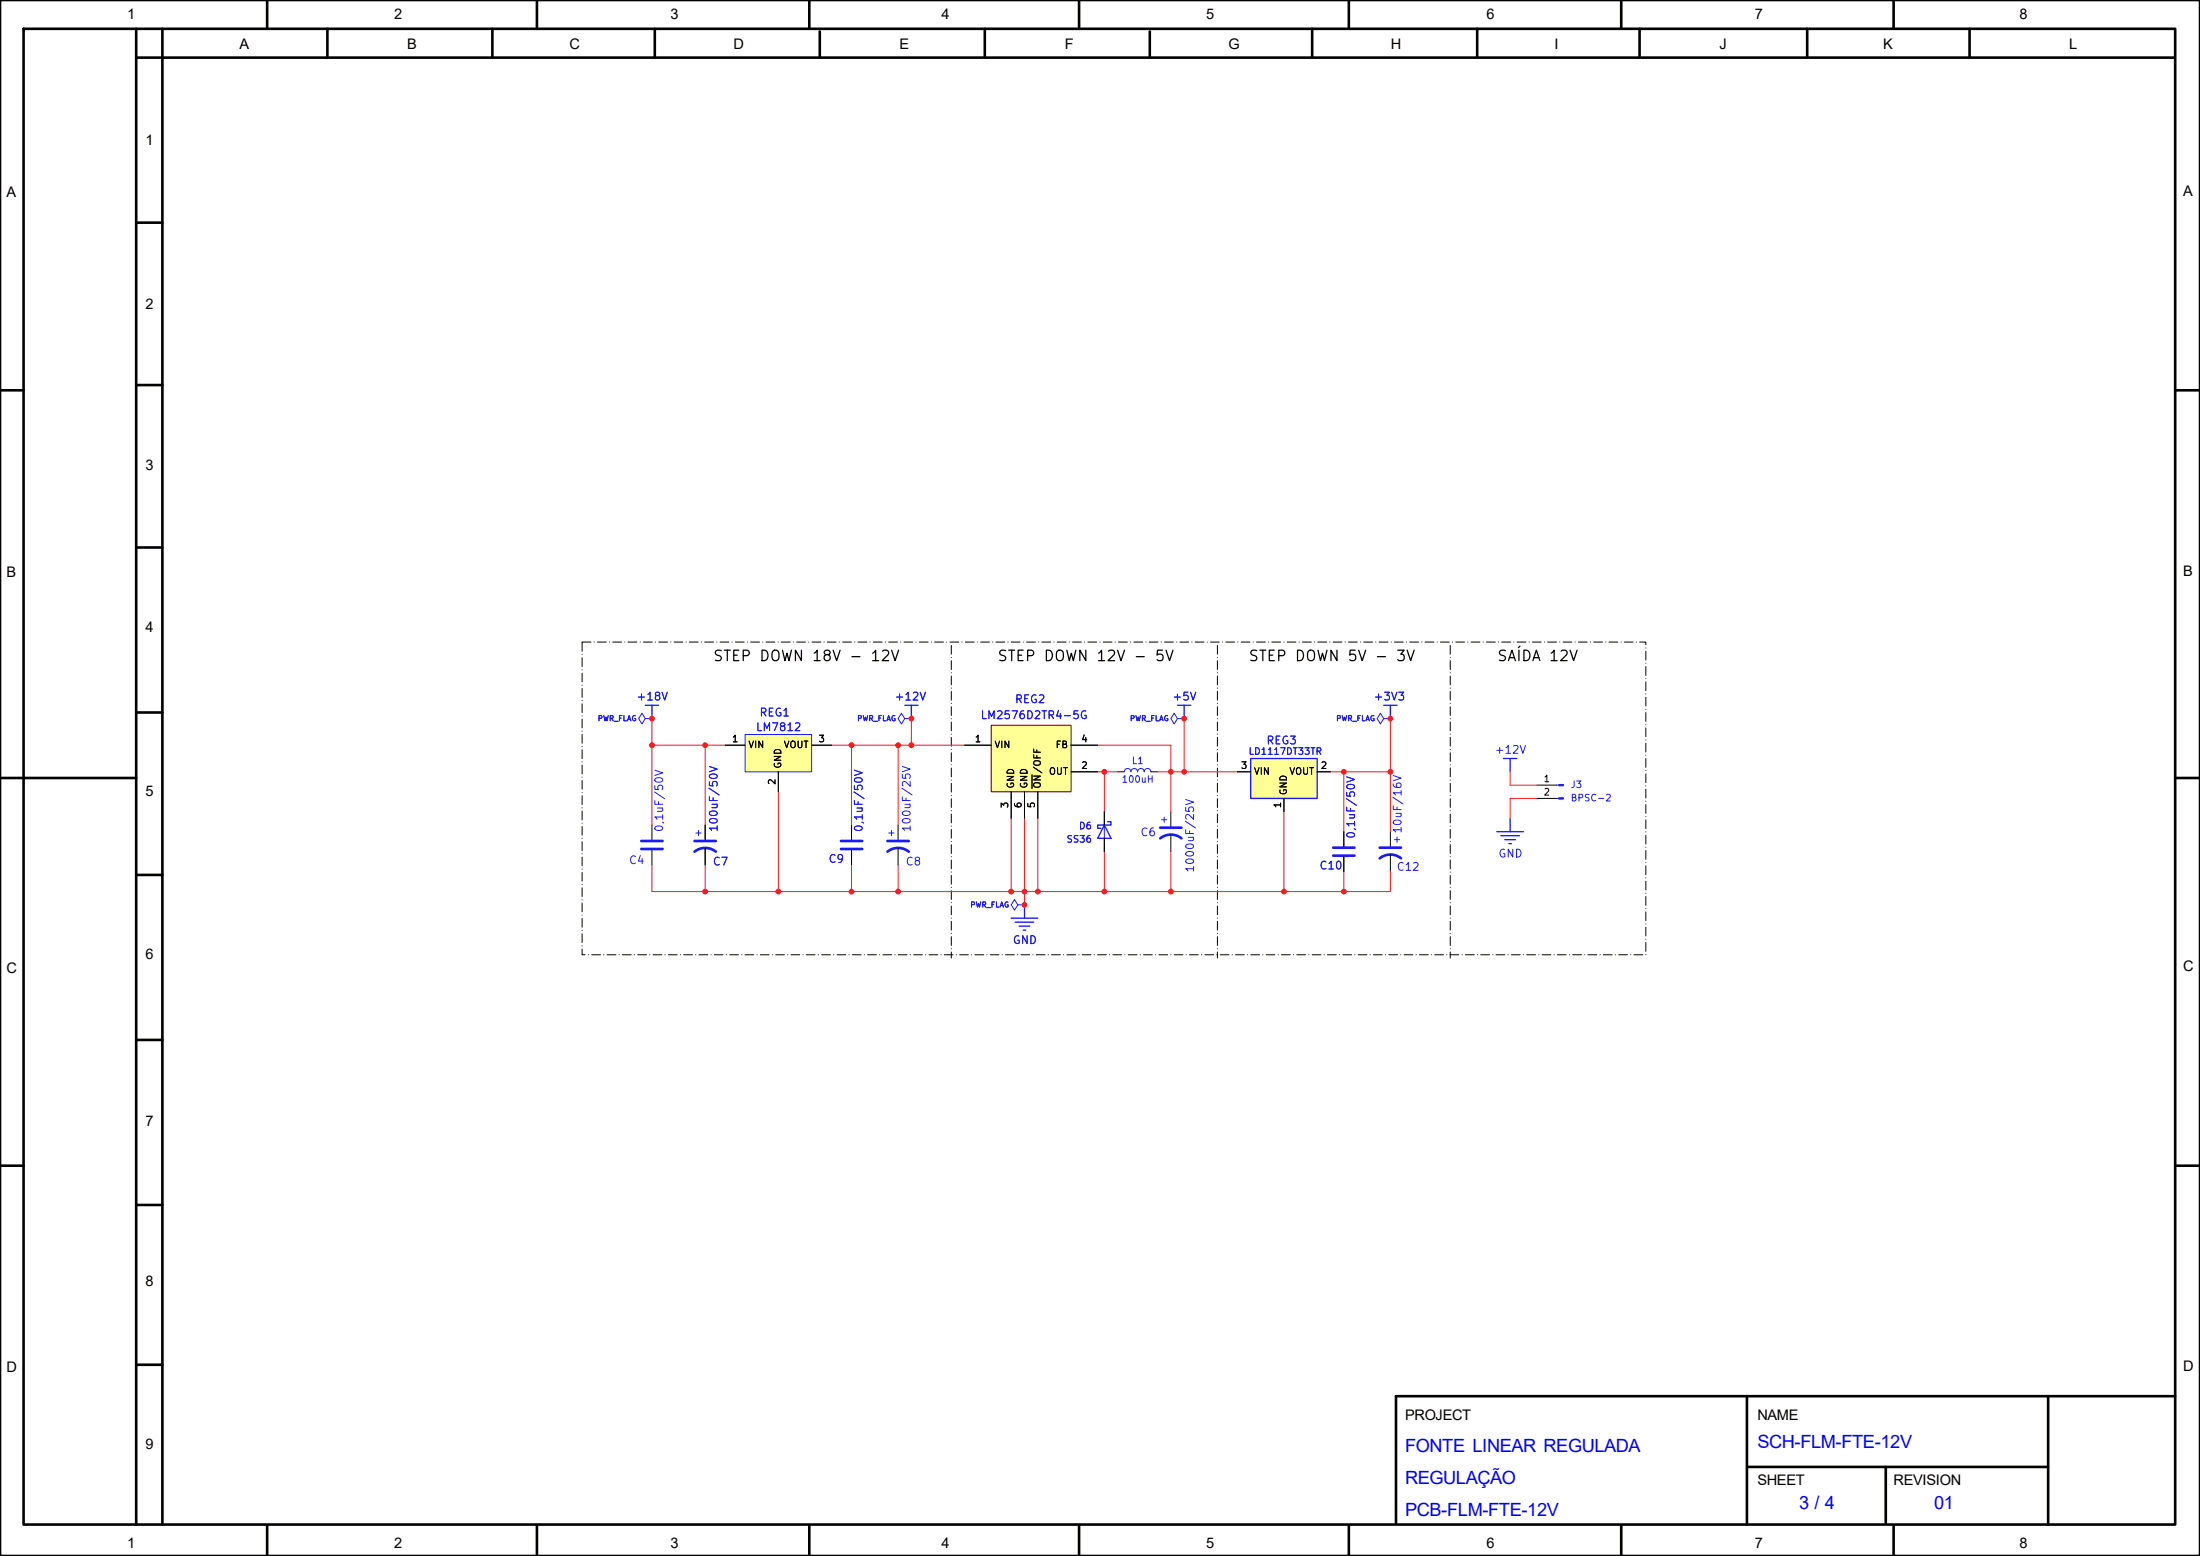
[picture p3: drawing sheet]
<svg xmlns="http://www.w3.org/2000/svg" width="420mm" height="297mm" viewBox="0 0 420 297" stroke-linecap="round" stroke-linejoin="round" font-family="sans-serif">
<g fill="none" stroke="#000" stroke-width=".5">
<path d="M0 0h420v297h-420zM4.5 5.5h410.7v285.5h-410.7zM26 5.5v285.5M26 11h389M31 5.5v285.5M51 0v5.5M62.5 5.5v5.5M94 5.5v5.5M102.5 0v5.5M125 5.5v5.5M154.5 0v5.5M156.5 6v5"/>
<path d="M188 5.5v5.5M206 0v5.5M219.5 6v5M250.5 5.5v5.5M257.5 0v5.5M282 5.5v5.5M309.5 0v5.5M313 5.5v5.5M345 5.5v5.5M361.5 0v5.5M376 5.5v5.5M26 42.5h5"/>
<path d="M0 74.5h4.5M26 73.5h5M415.2 74.5h4.8M26 104.5h5M26 136h5M0 148.5h26M415.2 148.5h4.8M26 167h5M26 198.5h5M0 222.5h4.5M26 230h5M415.5 222.5h4.5"/>
<path d="M26 260.5h5M333.5 266.5v24.5M333.5 280h57.5M360 280v10.7M391 266.5v24.5M415.2 266.5h-148.7v24.2M51 291.3v5.5M102.5 291.3v5.5M154.5 291.3v5.5M206 291.3v5.5M257.5 291.3v5.5M309.5 291.3v5.5"/>
<path d="M361.5 291.3v5.5"/>
</g>
<path d="M221.5 158h4.1M221.5 160a3.3 3.3 0 0 1 4.1 0M254.5 161.8h4.1M254.5 163.3h4.1M263.4 163.8a3.3 3.3 0 0 1 4.1 0M263.4 161.8h4.1" fill="none" stroke="#1919ff" stroke-width=".51"/>
<path d="M265.4 137.2h.1M213.4 147.3h1.2M219.7 147.3h1.3M223.5 154.9v2.8M223.5 159.3v3.3M256.5 158.8v2.7M265.4 158.8v2.7M256.5 163.6v2.8M265.4 163.1v3.3" fill="none" stroke="#000" stroke-width=".19"/>
<path d="M264.2 137.2l-.7-1.1-.6 1.1 .6 1 .7-1h1.2M214.6 147.3a.64 .64 0 0 1 .7-.6 .64 .64 0 0 1 .6 .6 .64 .64 0 0 1 .6-.6 .64 .64 0 0 1 .7 .6 .64 .64 0 0 1 .6-.6 .64 .64 0 0 1 .6 .6 .64 .64 0 0 1 .7-.6 .64 .64 0 0 1 .6 .6M221.7 156.5h1.1M222.2 156v1M266.7 159.8v1M266.2 160.3h1" fill="none" stroke="#1919ff" stroke-width=".19"/>
<path d="M264.2 134.6h2.5M265.4 134.6v2.6M287 144.8h2.6M288.3 144.8v2.5" fill="none" stroke="#1919ff" stroke-width=".25"/>
<path d="M189.2 138.4h15.3v12.7h-15.3z" fill="#ffff96"/>
<path d="M189.2 138.4h15.3v12.7h-15.3z" fill="none" stroke="#800000" stroke-width=".19"/>
<path d="M134.6 157.5v2.8M184.1 142.2h5.1M193 151.1v5.1M195.6 151.1v5.1M197 147.9v2.6M198.1 151.1v5.1M204.5 142.2h5M204.5 147.3h5M134.6 161.8v3.3" fill="none" stroke="#000" stroke-width=".19"/>
<path d="M132.6 162.6a3.3 3.3 0 0 1 4.1 0M132.6 160.5h4.1" fill="none" stroke="#1919ff" stroke-width=".51"/>
<path d="M132.8 159h1.1M133.3 158.5v1" fill="none" stroke="#1919ff" stroke-width=".19"/>
<path d="M238.8 144.8h12.7v7.6h-12.7z" fill="#ffff96"/>
<path d="M172.7 134.6h2.6M174 134.6v2.6M238.8 144.8h12.7v7.6h-12.7zM285.7 158.8h5.1M286.5 159.5h3.6M288.3 156.2v2.6M287.3 160.3h2M288 161h.5" fill="none" stroke="#1919ff" stroke-width=".25"/>
<path d="M174 137.2h.1M236.2 147.3h2.6M245.1 152.4v2.5M251.5 147.3h2.5" fill="none" stroke="#000" stroke-width=".19"/>
<path d="M172.7 137.2l-.6-1.1-.7 1.1 .7 1 .6-1h1.3" fill="none" stroke="#1919ff" stroke-width=".19"/>
<path d="M142.2 140.2h12.7v7.1h-12.7z" fill="#ffff96"/>
<path d="M123.2 137.2l-.6-1.1-.7 1.1 .7 1 .6-1h1.3M224.8 137.2l-.6-1.1-.7 1.1 .7 1 .6-1h1.3M142.2 140.2h12.7v7.1h-12.7zM169.7 159h1M170.2 158.5v1M210.8 157.5v2.5M297.2 149.9h.4M297.2 152.4h.4M194.3 172.7l-.6-1-.7 1 .7 1 .6-1h1.3" fill="none" stroke="#1919ff" stroke-width=".19"/>
<g fill="none" stroke="#000" stroke-width=".19">
<path d="M124.5 137.2h.1M174 137.2h.1M226.1 137.2h.1M265.4 137.2h.1M124.5 157.5v2.8M134.6 157.5v2.8M138.4 142.2h3.8M148.6 147.3v3.8M154.9 142.2h3.8M162.6 157.5v2.8M171.4 157.5v2.8M184.1 142.2h5.1"/>
<path d="M193 151.1v5.1M195.6 151.1v5.1M197 147.9v2.6M198.1 151.1v5.1M204.5 142.2h5M204.5 147.3h5M210.8 154.9v2.6M236.2 147.3h2.6M245.1 152.4v2.5M251.5 147.3h2.5M256.5 158.8v2.7M293.4 149.9h3.8"/>
<path d="M293.4 152.4h3.8M124.5 162.3v2.8M134.6 161.8v3.3M162.6 162.3v2.8M171.4 161.8v3.3M195.6 172.7h.1M210.8 160v2.6M256.5 163.6v2.8"/>
</g>
<path d="M123.2 134.6h2.5M124.5 134.6v2.6M224.8 134.6h2.5M226.1 134.6v2.6M210.8 157.5l1.3 2.5h-2.6zM211.5 156.8h.6v.7h-2.6v.6h.7M193 175.3h5.1M193.8 176h3.6M194.6 176.8h2M195.3 177.5h.5M195.6 172.7v2.6" fill="none" stroke="#1919ff" stroke-width=".25"/>
<path d="M122.4 160.5h4.1M122.4 162.1h4.1M160.5 160.5h4.1M160.5 162.1h4.1M169.4 162.6a3.3 3.3 0 0 1 4.1 0M169.4 160.5h4.1" fill="none" stroke="#1919ff" stroke-width=".51"/>
<g fill="#1919ff" stroke="#1919ff" stroke-width=".19">
<path d="M297.6 149.7h.8v.3h-.8z"/>
<path d="M297.6 152.3h.8v.2h-.8z"/>
</g>
<path d="M111.1 122.6h203.1v59.6h-203.1zM181.6 123.2v59.7M232.4 123.2v59.7M276.9 123.2v59.7" fill="none" stroke="#000" stroke-width=".19" stroke-dasharray="1.7 .6 0 .6"/>
<g fill="none" stroke="#ff1919" stroke-width=".19">
<path d="M124.5 137.2v20.3M174 137.2v5M226.1 137.2v10.1M265.4 137.2v21.6M124.5 142.2h13.9M134.6 142.2v15.3M148.6 151.1v19.1M158.7 142.2h25.4M162.6 142.2v15.3M171.4 142.2v15.3M193 156.2v14M195.6 156.2v16.5"/>
<path d="M198.1 156.2v14M209.5 147.3h3.9M209.5 142.2h14v12.7M210.8 147.3v7.6M221 147.3h15.2M245.1 154.9v15.3M254 147.3h11.4M256.5 147.3v11.5M288.3 147.3v2.6h5.1M293.4 152.4h-5.1v3.8M124.5 165.1v5.1h140.9v-3.8M134.6 165.1v5.1"/>
<path d="M162.6 165.1v5.1M171.4 165.1v5.1M210.8 162.6v7.6M223.5 162.6v7.6M256.5 166.4v3.8"/>
</g>
<g fill="#ff1919" stroke="#ff1919" stroke-width=".19">
<circle cx="256.5" cy="147.3" r=".46"/>
<circle cx="265.4" cy="147.3" r=".46"/>
<circle cx="265.4" cy="137.2" r=".46"/>
<circle cx="223.5" cy="147.3" r=".46"/>
<circle cx="193" cy="170.2" r=".46"/>
<circle cx="198.1" cy="170.2" r=".46"/>
<circle cx="195.6" cy="170.2" r=".46"/>
<circle cx="210.8" cy="147.3" r=".46"/>
<circle cx="210.8" cy="170.2" r=".46"/>
<circle cx="223.5" cy="170.2" r=".46"/>
<circle cx="174" cy="142.2" r=".46"/>
<circle cx="171.4" cy="142.2" r=".46"/>
<circle cx="162.6" cy="142.2" r=".46"/>
<circle cx="174" cy="137.2" r=".46"/>
<circle cx="124.5" cy="137.2" r=".46"/>
<circle cx="124.5" cy="142.2" r=".46"/>
<circle cx="134.6" cy="142.2" r=".46"/>
<circle cx="134.6" cy="170.2" r=".46"/>
<circle cx="171.4" cy="170.2" r=".46"/>
<circle cx="162.6" cy="170.2" r=".46"/>
<circle cx="148.6" cy="170.2" r=".46"/>
<circle cx="226.1" cy="137.2" r=".46"/>
<circle cx="226.1" cy="147.3" r=".46"/>
<circle cx="256.5" cy="170.2" r=".46"/>
<circle cx="195.6" cy="172.7" r=".46"/>
<circle cx="245.1" cy="170.2" r=".46"/>
</g>
<g font-size="3.5" fill="#00f">
<text x="268.2" y="277.1">FONTE LINEAR REGULADA</text>
<text x="335.5" y="276.4">SCH-FLM-FTE-12V</text>
<text x="268.2" y="283.2">REGULAÇÃO</text>
<text x="268.2" y="289.4">PCB-FLM-FTE-12V</text>
<text x="343.5" y="288.1">3 / 4</text>
<text x="369.2" y="288.1">01</text>
</g>
<g font-size="2.8">
<text x="24.3" y="3.6">1</text>
<text x="75.2" y="3.6">2</text>
<text x="128" y="3.6">3</text>
<text x="179.7" y="3.6">4</text>
<text x="230.3" y="3.6">5</text>
<text x="283.7" y="3.6">6</text>
<text x="335" y="3.6">7</text>
<text x="385.5" y="3.6">8</text>
<text x="45.7" y="9.4">A</text>
<text x="77.7" y="9.4">B</text>
<text x="108.7" y="9.4">C</text>
<text x="140" y="9.4">D</text>
<text x="171.7" y="9.4">E</text>
<text x="203.2" y="9.4">F</text>
<text x="234.5" y="9.4">G</text>
<text x="265.5" y="9.4">H</text>
<text x="296.7" y="9.4">I</text>
<text x="328.2" y="9.4">J</text>
<text x="359.5" y="9.4">K</text>
<text x="395" y="9.4">L</text>
<text x="27.8" y="27.6">1</text>
<text x="1.2" y="37.6">A</text>
<text x="416.7" y="37.4">A</text>
<text x="27.8" y="58.9">2</text>
<text x="27.8" y="89.6">3</text>
<text x="1.2" y="110.1">B</text>
<text x="416.7" y="109.9">B</text>
<text x="27.8" y="120.6">4</text>
<text x="27.8" y="151.9">5</text>
<text x="1.2" y="185.6">C</text>
<text x="27.8" y="183.1">6</text>
<text x="416.7" y="185.4">C</text>
<text x="27.8" y="214.9">7</text>
<text x="27.8" y="245.4">8</text>
<text x="1.2" y="261.9">D</text>
<text x="416.7" y="261.6">D</text>
<text x="268.2" y="271.1">PROJECT</text>
<text x="335.5" y="271.1">NAME</text>
<text x="27.8" y="276.6">9</text>
<text x="335.5" y="283.4">SHEET</text>
<text x="361.5" y="283.4">REVISION</text>
<text x="24.3" y="295.4">1</text>
<text x="75.2" y="295.4">2</text>
<text x="128" y="295.4">3</text>
<text x="179.7" y="295.4">4</text>
<text x="230.3" y="295.4">5</text>
<text x="283.7" y="295.4">6</text>
<text x="335" y="295.4">7</text>
<text x="385.5" y="295.4">8</text>
</g>
<g font-size="2">
<text x="136" y="126.7">STEP DOWN 18V - 12V</text>
<text x="190.3" y="126.7">STEP DOWN 12V - 5V</text>
<text x="238.2" y="126.7">STEP DOWN 5V - 3V</text>
<text x="285.7" y="126.7">SAÍDA 12V</text>
</g>
<g font-size="1.5" fill="#1919ff">
<text x="121.4" y="134.1">+18V</text>
<text x="144.9" y="137.1">REG1</text>
<text x="170.7" y="134.1">+12V</text>
<text x="187.1" y="137.6">LM2576D2TR4-5G</text>
<text x="193.6" y="134.6">REG2</text>
<text x="223.7" y="134.1">+5V</text>
<text x="262.1" y="134.1">+3V3</text>
<text x="144.2" y="139.9">LM7812</text>
<text x="241.6" y="142.5">REG3</text>
<text x="285.2" y="144.2">+12V</text>
<text x="127" y="159" transform="rotate(-90 127 159)">0,1uF/50V</text>
<text x="137.4" y="159" transform="rotate(-90 137.4 159)">100uF/50V</text>
<text x="165.1" y="159" transform="rotate(-90 165.1 159)">0,1uF/50V</text>
<text x="174.2" y="159" transform="rotate(-90 174.2 159)">100uF/25V</text>
<text x="217.6" y="160">C6</text>
<text x="259" y="160.2" transform="rotate(-90 259 160.2)">0,1uF/50V</text>
<text x="267.9" y="159.3" transform="rotate(-90 267.9 159.3)">10uF/16V</text>
<text x="119.9" y="165.3">C4</text>
<text x="135.9" y="165.6">C7</text>
<text x="158" y="165.1">C9</text>
<text x="172.8" y="165.6">C8</text>
<text x="228.3" y="166.7" transform="rotate(-90 228.3 166.7)">1000uF/25V</text>
<text x="251.8" y="166.3">C10</text>
<text x="266.5" y="166.6">C12</text>
<text x="285.9" y="164">GND</text>
<text x="193.2" y="180.6">GND</text>
</g>
<g font-size="1.3">
<text x="139.6" y="142">1</text>
<text x="142.7" y="143.1">VIN</text>
<text x="149.5" y="143.1">VOUT</text>
<text x="156.1" y="142">3</text>
<text x="186" y="142">1</text>
<text x="189.7" y="143.1">VIN</text>
<text x="201.4" y="143.1">FB</text>
<text x="206.3" y="142">4</text>
<text x="148.3" y="149.9" transform="rotate(-90 148.3 149.9)">2</text>
<text x="149.5" y="146.8" transform="rotate(-90 149.5 146.8)">GND</text>
<text x="200.1" y="148.2">OUT</text>
<text x="206.3" y="147.1">2</text>
<text x="236.8" y="147.1">3</text>
<text x="239.3" y="148.2">VIN</text>
<text x="246" y="148.2">VOUT</text>
<text x="252" y="147.1">2</text>
<text x="294.6" y="149.6">1</text>
<text x="192.8" y="154.4" transform="rotate(-90 192.8 154.4)">3</text>
<text x="193.9" y="150.6" transform="rotate(-90 193.9 150.6)">GND</text>
<text x="195.3" y="154.4" transform="rotate(-90 195.3 154.4)">6</text>
<text x="196.4" y="150.6" transform="rotate(-90 196.4 150.6)">GND</text>
<text x="197.9" y="154.4" transform="rotate(-90 197.9 154.4)">5</text>
<text x="199" y="150.6" transform="rotate(-90 199 150.6)">ON/OFF</text>
<text x="244.9" y="154.4" transform="rotate(-90 244.9 154.4)">1</text>
<text x="246" y="151.9" transform="rotate(-90 246 151.9)">GND</text>
<text x="294.6" y="152.1">2</text>
</g>
<g font-size="1.3" fill="#1919ff">
<text x="214" y="149.7">100uH</text>
<text x="215.9" y="146.2">L1</text>
<text x="238.2" y="144.4">LD1117DT33TR</text>
<text x="299.7" y="150.7">J3</text>
<text x="299.7" y="153.3">BPSC-2</text>
<text x="203.5" y="161.1">SS36</text>
<text x="205.8" y="158.6">D6</text>
</g>
<g font-size="1" fill="#1919ff">
<text x="114" y="137.9">PWR_FLAG</text>
<text x="163.5" y="137.9">PWR_FLAG</text>
<text x="215.6" y="137.9">PWR_FLAG</text>
<text x="255" y="137.9">PWR_FLAG</text>
<text x="185.1" y="173.4">PWR_FLAG</text>
</g>
</svg>
